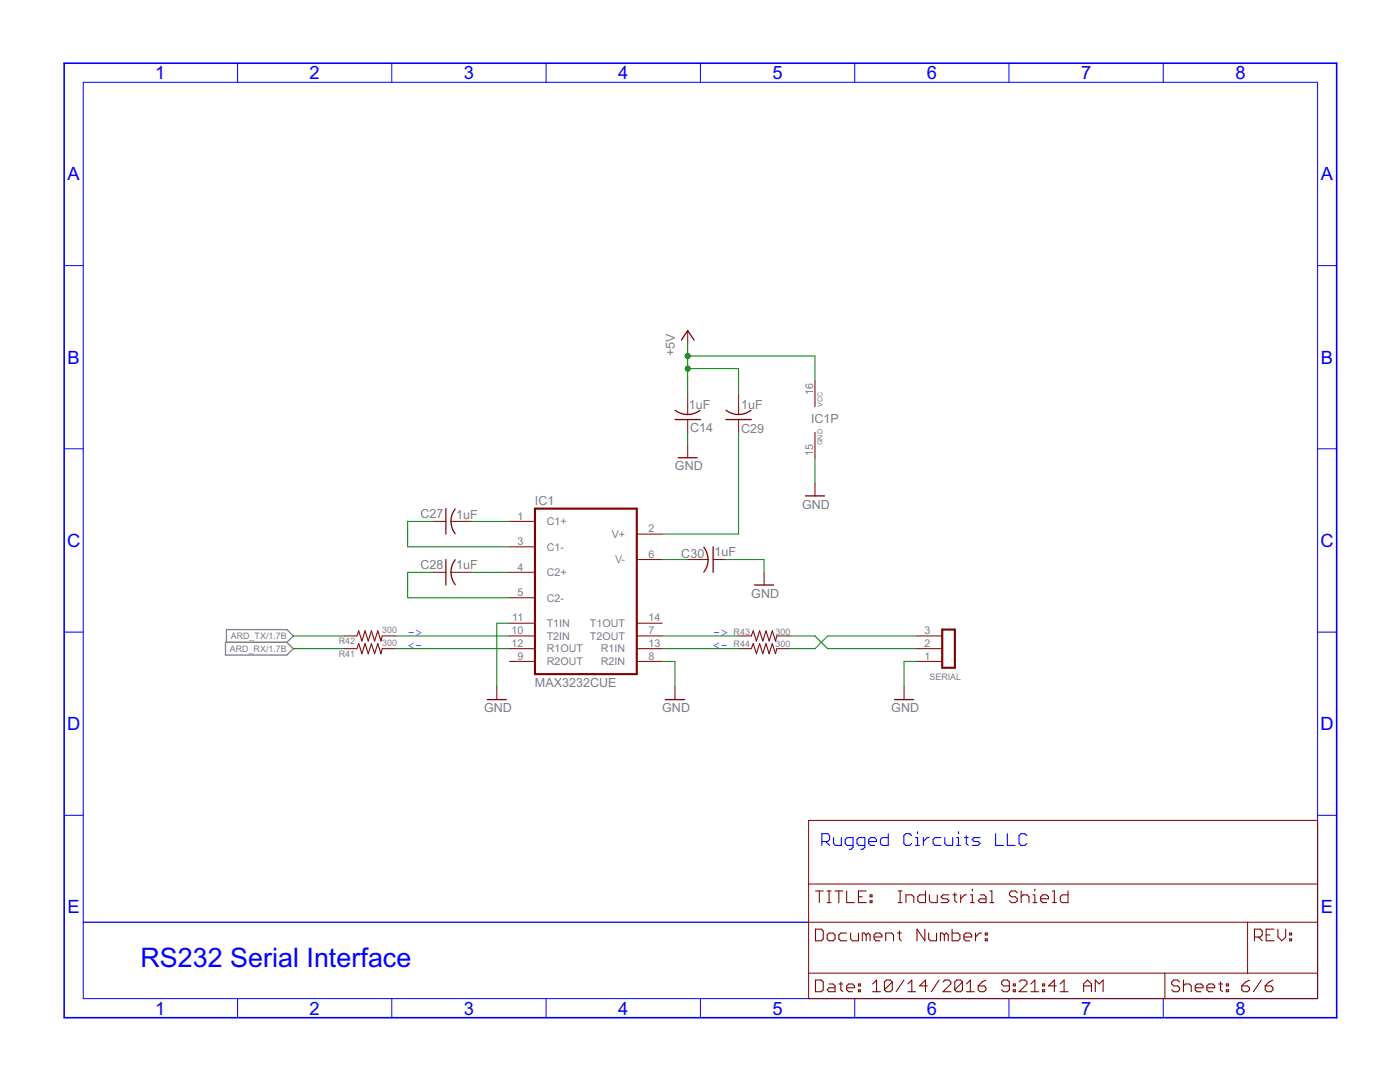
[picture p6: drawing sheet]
<svg xmlns="http://www.w3.org/2000/svg" width="279mm" height="216mm" viewBox="0 0 279 216" stroke-linecap="round" stroke-linejoin="round" font-family="sans-serif">
<path d="M12.8 12.6h254v190.5h-254z" fill="none" stroke="#00f" stroke-width=".32"/>
<g fill="none" stroke="#00f" stroke-width=".2">
<path d="M16.6 16.4h246.4v182.9h-246.4zM47.4 12.6v3.8M78.2 12.6v3.8M109 12.6v3.8M139.8 12.6v3.8M170.6 12.6v3.8M201.4 12.6v3.8M232.2 12.6v3.8M12.8 53h3.8M263 53h3.8M12.8 89.6h3.8M263 89.6h3.8"/>
<path d="M12.8 126.1h3.8M263 126.1h3.8M12.8 162.7h3.8M263 162.7h3.8M47.4 199.3v3.8M78.2 199.3v3.8M109 199.3v3.8M139.8 199.3v3.8M170.6 199.3v3.8M201.4 199.3v3.8M232.2 199.3v3.8"/>
</g>
<g fill="none" stroke="#00f" stroke-width=".21">
<path d="M164 167.9h1.2l.4-.4v-.7l-.4-.5h-1.2v2.4M164.8 167.9l.8 .8M166.3 167.1v1.2l.4 .4h1.2v-1.6M170.2 168.7h-1.1l-.4-.4v-.8l.4-.4h1.1v2l-.3 .4h-.4M172.6 168.7h-1.2l-.4-.4v-.8l.4-.4h1.2v2l-.4 .4h-.4M173.4 167.9h1.5v-.4l-.4-.4h-.7l-.4 .4v.8l.4 .4h.7M177.3 166.3v2.4h-1.2l-.4-.4v-.8l.4-.4h1.2M181.9 166.8l-.4-.5h-.7l-.4 .5v1.5l.4 .4h.7l.4-.4M182.7 168.7h.8M182.7 167.1h.4v1.6M183.1 166v.3M184.3 167.1v1.6"/>
<path d="M185.4 167.1h-.3l-.8 .8M187.8 167.1h-1.2l-.4 .4v.8l.4 .4h1.2M188.6 167.1v1.2l.4 .4h1.1v-1.6M190.9 168.7h.8M190.9 167.1h.4v1.6M191.3 166v.3M192.5 167.1h.7M192.8 166.8v1.5l.4 .4M195.6 167.1h-1.2l-.4 .4 .4 .4h.8l.4 .4-.4 .4h-1.2M198.7 166.3v2.4h1.6M201 166.3v2.4h1.6M204.9 166.8l-.4-.5h-.7l-.4 .5v1.5l.4 .4h.7l.4-.4"/>
</g>
<path d="M16.6 184h144.8" fill="none" stroke="#00f" stroke-width=".25"/>
<path d="M45 128.2h12.3l1.2 1.2-1.2 1.3h-12.3zM45.2 128.2v-2.6h12.1l1.2 1.3-1.2 1.3" fill="none" stroke="#808080" stroke-width=".25"/>
<path d="M106.8 101.5h20.3v33h-20.3zM188 125.6h2.6v7.6h-2.6z" fill="none" stroke="#800000" stroke-width=".42"/>
<g fill="none" stroke="#800000" stroke-width=".2">
<path d="M137.2 66v2.5M137.2 78.6v4.1M147.4 78.6v4.1M162.6 76.1v5.1M137.2 83.7v2.6M137.2 88.8v2.5M147.4 83.7v2.6M162.6 86.3v5M162.6 96.4v2.6M86.4 104h2.6M86.4 114.2h2.6M90 104h4.1"/>
<path d="M90 114.2h4.1M101.7 104h5.1M101.7 114.2h5.1M101.7 109.1h5.1M101.7 119.3h5.1M127.1 111.7h5.1M127.1 106.6h5.1M137.2 111.7h4.1M142.3 111.7h2.6M152.5 114.2v2.5M68.7 129.4h2.5M68.7 126.9h2.5"/>
<path d="M76.3 129.4h2.5M76.3 126.9h2.5M99.1 137.1v2.5M101.7 132h5.1M101.7 129.4h5.1M101.7 126.9h5.1M101.7 124.4h5.1M127.1 132h5.1M127.1 129.4h5.1M127.1 126.9h5.1M127.1 124.4h5.1M134.7 137.1v2.5"/>
<path d="M147.4 129.4h2.5M147.4 126.9h2.5M155 129.4h2.6M155 126.9h2.6M180.4 137.1v2.5M183 132h5M183 129.4h5M183 126.9h5M161.4 163.7h101.6v35.6h-101.6zM161.4 176.4h101.6M161.4 184h101.6M161.4 194.2h101.6"/>
<path d="M232.5 194.2v5.1M249 184v10.2"/>
</g>
<g fill="none" stroke="#800000" stroke-width=".25">
<path d="M136 67.9l1.2-1.9 1.3 1.9M134.7 83.7h5.1M134.7 81.9a4 4 0 0 0 5 0M135.3 91.3h3.8M144.9 83.7h5M144.9 81.9a4 4 0 0 0 5 0M160.7 99h3.8M89 101.5v5.1M89 111.7v5M90.8 101.6a4 4 0 0 0 0 4.9M90.8 111.7a4.1 4.1 0 0 0 0 5M140.5 109.2l.5 .9 .3 1.6"/>
<path d="M141.3 111.7l-.3 1.5-.5 1M142.3 109.1v5.1M150.6 116.7h3.8M97.2 139.6h3.8M132.8 139.6h3.8M178.5 139.6h3.8"/>
</g>
<g fill="none" stroke="#800000" stroke-width=".21">
<path d="M71.2 129.4l.4-1 .6 2.1 .7-2.1 .6 2.1 .6-2.1 .7 2.1 .6-2.1 .6 2.1 .3-1.1M71.2 126.9l.4-1 .6 2 .7-2 .6 2 .6-2 .7 2 .6-2 .6 2 .3-1M149.9 126.9l.4-1 .7 2 .6-2 .6 2 .7-2 .6 2 .6-2 .7 2 .2-1M149.9 129.4l.4-1 .7 2.1 .6-2.1 .6 2.1 .7-2.1 .6 2.1 .6-2.1 .7 2.1 .2-1.1M162.8 177.8h1.5M163.5 177.8v2.3M165.1 177.8h.8M165.5 177.8v2.3M166.6 177.8h1.6M167.4 177.8v2.3M169 177.8v2.3h1.5M171.3 178.9h.8"/>
<path d="M172.9 177.8h-1.6v2.3h1.6M173.7 179.7h.3v.4h-.3zM173.7 178.6h.3v.3h-.3zM179.2 177.8h.8M179.6 177.8v2.3M184.7 177.8v2.3h-1.2l-.3-.4v-.8l.3-.3h1.2M185.5 178.6v1.1l.4 .4h1.1v-1.5M189.4 178.6h-1.2l-.4 .3 .4 .4h.8l.4 .4-.4 .4h-1.2M190.2 178.6h.7M190.5 178.2v1.5l.4 .4M191.7 178.6v1.5M192.9 178.6h-.4l-.8 .7"/>
<path d="M193.7 178.6h.4v1.5M194.1 177.4v.4M195.6 178.6h.8l.4 .3v1.2h-1.2l-.4-.4 .4-.4h1.2M197.6 177.8h.4v2.3M203 178.2l-.4-.4h-.8l-.3 .4v.4l.3 .3h.8l.4 .4v.4l-.4 .4h-.8l-.3-.4M203.8 178.9l.4-.3h.8l.4 .3v1.2M203.8 177.8v2.3M206.1 178.6h.4v1.5M206.5 177.4v.4M207.7 179.3h1.6v-.4l-.4-.3h-.8l-.4 .3v.8l.4 .4h.8M210 177.8h.4v2.3M213.1 177.8v2.3h-1.1l-.4-.4v-.8l.4-.3h1.1"/>
<path d="M162.8 185.4h1.1l.4 .4v1.5l-.4 .4h-1.1zM162.8 195.6h1.1l.4 .3v1.6l-.4 .4h-1.1zM165.1 186.6l.4-.4h.7l.4 .4v.7l-.4 .4h-.7l-.4-.4zM165.1 180.1h.8M165.5 196.3h.7l.4 .4v1.2h-1.1l-.4-.4 .4-.4h1.1M167.4 196.3h.8M167.8 195.9v1.6l.4 .4M169 197.1h1.5v-.4l-.4-.4h-.7l-.4 .4v.8l.4 .4h.7M169 186.2h-1.2l-.4 .4v.7l.4 .4h1.2M169.8 186.2v1.1l.3 .4h1.2v-1.5M171.3 197.5h.4v.4h-.4zM171.3 196.3h.4v.4h-.4z"/>
<path d="M172.9 186.6l-.4-.4h-.4v1.5M172.9 186.6l.4-.4 .4 .4v1.1M172.9 186.6v1.1M174.2 197.9h1.5M174.2 196.3l.7-.7v2.3M174.4 187h1.6v-.4l-.4-.4h-.8l-.4 .4v.7l.4 .4h.8M176.8 187.7v-1.5h1.1l.4 .4v1.1M178.1 195.9v1.6l-.4 .4h-.8l-.4-.4M178.1 195.9l-.4-.3h-.8l-.4 .3v1.6M178.1 195.9l-1.6 1.6M179.1 186.2h.8M179.2 180.1h.8"/>
<path d="M179.5 185.8v1.5l.4 .4M180.4 195.6l-1.6 2.3M180.8 180.1v-1.5h1.2l.4 .3v1.2M181.2 197.9h1.5M181.2 196.3l.8-.7v2.3M184.6 185.4v2.3l-1.6-2.3v2.3M185.1 196.7h-1.6l1.2-1.1v2.3M185.3 186.2v1.1l.4 .4h1.2v-1.5M187.4 195.6l-1.5 2.3M188.2 195.9l.4-.3h.8l.4 .3v.4l-1.6 1.6h1.6M188.5 186.6l-.4-.4h-.4v1.5M188.5 186.6v1.1"/>
<path d="M188.5 186.6l.3-.4 .5 .4v1.1M190 185.4v2.3h1.2l.4-.4v-.7l-.4-.4h-1.2M192.1 195.9v1.6l-.4 .4h-.8l-.4-.4M192.1 195.9l-.4-.3h-.8l-.4 .3v1.6M192.1 195.9l-1.6 1.6M192.4 187h1.5v-.4l-.4-.4h-.8l-.3 .4v.7l.3 .4h.8M192.9 197.9h1.5M192.9 196.3l.8-.7v2.3M193.7 180.1h.7M194.7 186.2v1.5M195.2 196.7h1.2l.4 .4v.4l-.4 .4h-.8l-.4-.4zM195.9 186.2h-.4l-.8 .8"/>
<path d="M196.6 187.3h.4v.4h-.4zM196.6 186.2h.4v.4h-.4zM196.8 195.6l-.8 .3-.8 .8M197.6 180.1h.8M201.4 196.7h-1.1l-.4-.4v-.4l.4-.3h.8l.3 .3v1.6l-.3 .4h-.8l-.4-.4M202.2 197.5h.4v.4h-.4zM202.2 196.3h.4v.4h-.4zM203.4 195.9l.4-.3h.8l.4 .3v.4l-1.6 1.6h1.6M205.7 197.9h1.6M205.7 196.3l.8-.7v2.3M206.1 180.1h.8M208.1 197.5h.4v.4h-.4z"/>
<path d="M208.1 196.3h.4v.4h-.4zM210 180.1h.8M210.8 196.7h-1.5l1.1-1.1v2.3M211.6 197.9h1.5M211.6 196.3l.8-.7v2.3M216.3 196.7h1.5M216.3 197.9v-1.6l.7-.7 .8 .7v1.6M218.6 197.9v-2.3l.8 .7 .8-.7v2.3M235.4 195.9l-.4-.3h-.8l-.4 .3v.4l.4 .4h.8l.4 .4v.4l-.4 .4h-.8l-.4-.4M236.2 196.7l.4-.4h.8l.3 .4v1.2M236.2 195.6v2.3M238.5 197.1h1.6v-.4l-.4-.4h-.8l-.4 .4v.8l.4 .4h.8"/>
<path d="M240.9 197.1h1.5v-.4l-.4-.4h-.7l-.4 .4v.8l.4 .4h.7M243.2 196.3h.8M243.6 195.9v1.6l.4 .4M244.8 197.5h.4v.4h-.4zM244.8 196.3h.4v.4h-.4zM247.8 196.7h1.2l.4 .4v.4l-.4 .4h-.8l-.4-.4zM249.4 195.6l-.8 .3-.8 .8M250.4 187h1.1l.4-.4v-.8l-.4-.4h-1.1v2.3M251.1 187l.8 .7M251.7 195.6l-1.6 2.3M252.5 196.7h1.2l.3 .4v.4l-.3 .4h-.8l-.4-.4zM252.7 186.6h.8"/>
<path d="M254 195.6l-.7 .3-.8 .8M254.3 185.4h-1.6v2.3h1.6M255 185.4v1.6l.8 .7 .8-.7v-1.6M257.4 187.3h.4v.4h-.4zM257.4 186.2h.4v.4h-.4z"/>
</g>
<g fill="none" stroke="#008000" stroke-width=".2">
<path d="M137.2 68.5v10.1M137.2 71h25.4v5.1M137.2 73.6h10.2v5M137.2 86.3v2.5M147.4 86.3v20.3h-15.2M162.6 91.3v5.1M86.4 114.2h-5v5.1h20.3M86.4 104h-5v5.1h20.3M94.1 114.2h7.6M94.1 104h7.6M132.2 111.7h5M144.9 111.7h7.6v2.5"/>
<path d="M58.5 129.4h10.2M58.5 126.9h10.2M78.8 129.4h22.9M78.8 126.9h22.9M101.7 124.4h-2.6v12.7M132.2 132h2.5v5.1M132.2 129.4h15.2M132.2 126.9h15.2M157.6 126.9h5l2.6 2.5h17.8M183 132h-2.6v5.1M183 126.9h-17.8l-2.6 2.5h-5"/>
</g>
<g fill="#008000" stroke="#008000" stroke-width=".2">
<circle cx="137.2" cy="73.6" r=".51"/>
<circle cx="137.2" cy="71" r=".51"/>
</g>
<text font-size="6" fill="#00f" x="28" y="192.9">RS232 Serial Interface</text>
<g font-size="4.1" fill="#00f">
<text x="31" y="15.8">1</text>
<text x="61.8" y="15.8">2</text>
<text x="92.6" y="15.8">3</text>
<text x="123.4" y="15.8">4</text>
<text x="154.2" y="15.8">5</text>
<text x="185" y="15.8">6</text>
<text x="215.7" y="15.8">7</text>
<text x="246.5" y="15.8">8</text>
<text x="13.5" y="36">A</text>
<text x="263.6" y="36">A</text>
<text x="13.5" y="72.6">B</text>
<text x="263.6" y="72.6">B</text>
<text x="13.4" y="109.1">C</text>
<text x="263.5" y="109.1">C</text>
<text x="13.4" y="145.7">D</text>
<text x="263.5" y="145.7">D</text>
<text x="13.5" y="182.3">E</text>
<text x="263.6" y="182.3">E</text>
<text x="31" y="202.5">1</text>
<text x="61.8" y="202.5">2</text>
<text x="92.6" y="202.5">3</text>
<text x="123.4" y="202.5">4</text>
<text x="154.2" y="202.5">5</text>
<text x="185" y="202.5">6</text>
<text x="215.7" y="202.5">7</text>
<text x="246.5" y="202.5">8</text>
</g>
<g font-size="2.8" fill="#808080">
<text x="134.7" y="71" transform="rotate(-90 134.7 71)">+5V</text>
<text x="137.5" y="81.6">1uF</text>
<text x="147.9" y="81.6">1uF</text>
<text x="137.8" y="86.1">C14</text>
<text x="147.9" y="86.4">C29</text>
<text x="161.9" y="84.5">IC1P</text>
<text x="134.7" y="93.9">GND</text>
<text x="106.8" y="100.9">IC1</text>
<text x="160.1" y="101.5">GND</text>
<text x="83.9" y="103.4">C27</text>
<text x="91" y="103.7">1uF</text>
<text x="83.9" y="113.6">C28</text>
<text x="91" y="113.6">1uF</text>
<text x="136" y="111.3">C30</text>
<text x="142.6" y="111">1uF</text>
<text x="149.9" y="119.3">GND</text>
<text x="106.8" y="137">MAX3232CUE</text>
<text x="96.6" y="142.1">GND</text>
<text x="132.2" y="142.1">GND</text>
<text x="177.9" y="142.1">GND</text>
</g>
<g font-size="2.6" fill="#00f">
<text x="81.4" y="129.4">&lt;-</text>
<text x="81.4" y="126.9">-&gt;</text>
<text x="142.3" y="126.9">-&gt;</text>
<text x="142.3" y="129.4">&lt;-</text>
</g>
<g font-size="2.4" fill="#808080">
<text x="162.3" y="78.8" transform="rotate(-90 162.3 78.8)">16</text>
<text x="162.3" y="91" transform="rotate(-90 162.3 91)">15</text>
<text x="103.2" y="103.7">1</text>
<text x="109.1" y="104.8">C1+</text>
<text x="122.1" y="107.3">V+</text>
<text x="129.4" y="106.2">2</text>
<text x="103.2" y="108.8">3</text>
<text x="103.2" y="113.8">4</text>
<text x="109.1" y="109.9">C1-</text>
<text x="122.7" y="112.4">V-</text>
<text x="129.4" y="111.3">6</text>
<text x="103.2" y="118.9">5</text>
<text x="109.1" y="115">C2+</text>
<text x="102.2" y="124">11</text>
<text x="109.1" y="120">C2-</text>
<text x="109.1" y="125.1">T1IN</text>
<text x="117.7" y="125.1">T1OUT</text>
<text x="129.4" y="124">14</text>
<text x="102.1" y="126.5">10</text>
<text x="102.1" y="129.1">12</text>
<text x="103.2" y="131.6">9</text>
<text x="109.1" y="127.7">T2IN</text>
<text x="109.1" y="130.2">R1OUT</text>
<text x="117.7" y="127.7">T2OUT</text>
<text x="119.9" y="130.2">R1IN</text>
<text x="129.4" y="126.5">7</text>
<text x="129.4" y="129.1">13</text>
<text x="129.4" y="131.6">8</text>
<text x="184.5" y="131.6">1</text>
<text x="184.5" y="129.1">2</text>
<text x="184.5" y="126.5">3</text>
<text x="109.1" y="132.7">R2OUT</text>
<text x="119.9" y="132.7">R2IN</text>
</g>
<g font-size="2" fill="#808080">
<text x="45.9" y="130.1">ARD_RX/1.7B</text>
<text x="46.1" y="127.5">ARD_TX/1.7B</text>
<text x="67.6" y="131">R41</text>
<text x="67.6" y="128.5">R42</text>
<text x="76.3" y="128.9">300</text>
<text x="76.3" y="126.4">300</text>
<text x="146.4" y="126.6">R43</text>
<text x="146.4" y="129.2">R44</text>
<text x="154.8" y="126.6">300</text>
<text x="154.8" y="129.2">300</text>
<text x="185.5" y="135.8">SERIAL</text>
</g>
<g font-size="1.6" fill="#808080">
<text x="164.2" y="81.2" transform="rotate(-90 164.2 81.2)">VCC</text>
<text x="164.2" y="88.8" transform="rotate(-90 164.2 88.8)">GND</text>
</g>
</svg>
